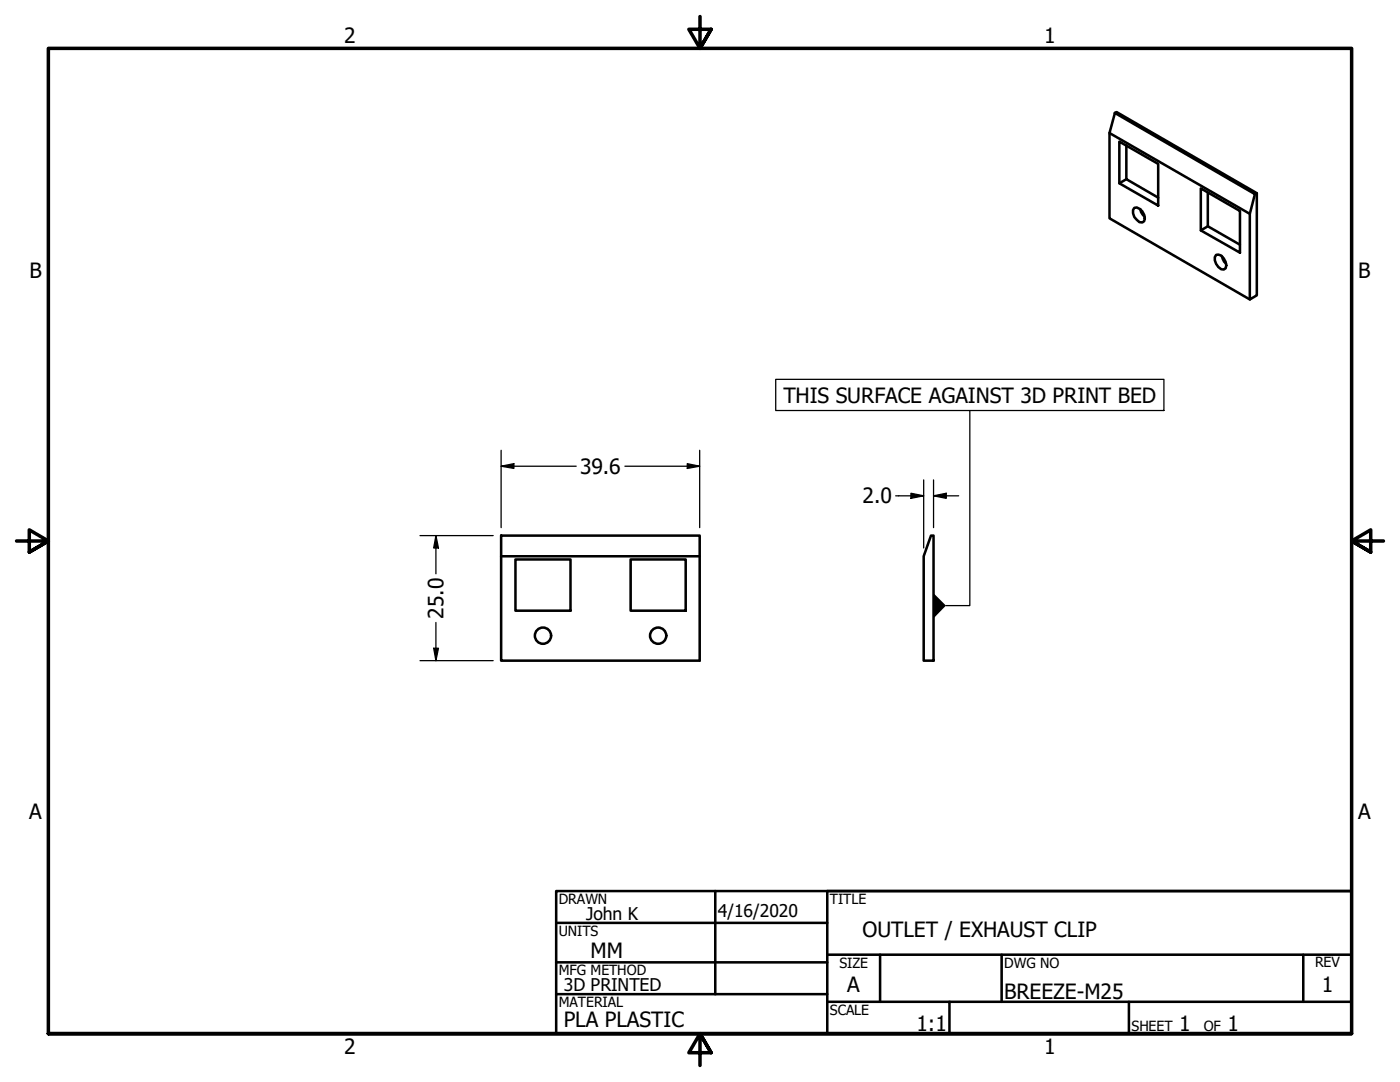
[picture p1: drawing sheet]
<svg xmlns="http://www.w3.org/2000/svg" width="279mm" height="216mm" viewBox="0 0 279 216" stroke-linecap="round" stroke-linejoin="round" font-family="sans-serif">
<!-- layer: Visible (ANSI) -->
<g fill="none" stroke="#000" stroke-width=".51">
<path d="M221.4 26.5v17.1l28 16.2M222.5 22.5l27.9 16.2-1 4-28-16.2zM222.5 22.5l.3-.1 28 16.1-.4 .2M223.4 28.3l7.7 4.4v8.3l-7.7-4.4zM224.8 29v6.8l6.3 3.6M224.8 35.8l-1.4 .8M239.6 37.6l7.9 4.5v8.3l-7.9-4.4zM241 38.4v6.7l6.5 3.7M250.8 38.5v20.4l-1.4 .9v-17.1M226.4 41.5a1.94 1.94 0 0 1 2.1 2.1l-.2 .5-.3 .3-.6-.1a2.14 2.14 0 0 1-1-2.8zM227.6 41.7l.1 .6 .7 .9M241 45.1l-1.4 .9"/>
<path d="M242.7 50.9l.4-.1a2.24 2.24 0 0 1 1.5 2.7l-.4 .3a2.06 2.06 0 0 1-1.5-2.9zM243.8 51.1l.5 1.1 .4 .4M100 106.9h39.6v4.1h-39.6zM100 111v20.8h39.6v-20.8M102.9 111.6h11v10.3h-11zM125.9 111.6h10.9v10.3h-10.9zM185.8 106.9h.5v24.9h-2v-20.8z"/>
<circle cx="108.4" cy="126.8" r="1.62"/>
<circle cx="131.3" cy="126.8" r="1.62"/>
</g>
<!-- layer: Border (ANSI) -->
<path d="M139.7 3.3v6.4l-2.2-3.9h4.4l-2.2 3.9 2.2-3.9M3.3 107.9h6.4l-3.9-2.2v4.5l3.9-2.3-3.9 2.3M276.1 107.9h-6.4l3.9-2.2v4.5l-3.9-2.3 3.9 2.3M9.7 206.2v-196.5h260v196.5h-260h260M141.9 210.1l-2.2-3.9 2.2 3.9h-4.4l2.2-3.9v6.4" fill="none" stroke="#000" stroke-width=".7"/>
<!-- layer: Title (ANSI) -->
<g fill="none" stroke="#000" stroke-width=".51">
<path d="M111 177.8h158.7v28.4h-158.7zM142.7 177.8v20.6M269.7 177.8h-104.6v28.4M111 184.1h54.1M111 192h54.1M111 198.4h54.1M165.1 190.5h104.6M165.1 199.9h104.6M175.6 190.5v9.4M189.5 199.9v6.3M199.9 190.5v9.4M225.3 199.9v6.3"/>
<path d="M260.1 190.5v9.4"/>
</g>
<!-- layer: Dimension (ANSI) -->
<g fill="none" stroke="#000" stroke-width=".25">
<path d="M100 93l2.6-.5v1zM100 93h15M100 89.9v15.4M124.7 93h14.9M137.2 92.5l2.4 .5-2.4 .5zM139.6 89.9v15.4M178.8 98.9h5.5M181.8 98.4l2.5 .5-2.5 .5zM184.3 95.8v13.5M186.3 98.9l2.5-.5v1zM186.3 98.9h5M186.3 95.8v9.5"/>
<path d="M83.8 106.9h14.6M87 106.9l.5 2.4h-.9zM87 106.9v7.6M83.8 131.8h14.6M86.6 129.3h.9l-.5 2.5zM87 124.2v7.6"/>
</g>
<g fill="#000">
<path d="M100 93l2.6-.5v1z" fill-rule="evenodd"/>
<path d="M137.2 92.5l2.4 .5-2.4 .5z" fill-rule="evenodd"/>
<path d="M181.8 98.4l2.5 .5-2.5 .5z" fill-rule="evenodd"/>
<path d="M186.3 98.9l2.5-.5v1z" fill-rule="evenodd"/>
<path d="M87 106.9l.5 2.4h-.9z" fill-rule="evenodd"/>
<path d="M86.6 129.3h.9l-.5 2.5z" fill-rule="evenodd"/>
</g>
<!-- layer: Symbol (ANSI) -->
<path d="M186.3 118.4l2.5 2.4-2.5 2.6z" fill-rule="evenodd" fill="#000"/>
<path d="M154.8 75.7h77.5v6.2h-77.5zM193.5 81.9v38.9h-4.7" fill="none" stroke="#000" stroke-width=".25"/>
<g font-size="4.2">
<text x="68.7" y="8.6">2</text>
<text x="208.4" y="8.6">1</text>
<text x="5.9" y="55.5">B</text>
<text x="271.1" y="55.5">B</text>
<text x="156.3" y="80.3">THIS SURFACE AGAINST 3D PRINT BED</text>
<text x="115.8" y="94.6">39.6</text>
<text x="172.1" y="100.5">2.0</text>
<text x="88.5" y="123.4" transform="rotate(-90 88.5 123.4)">25.0</text>
<text x="5.8" y="163.4">A</text>
<text x="271" y="163.4">A</text>
<text x="117.9" y="191.1">MM</text>
<text x="172.1" y="186.9">OUTLET / EXHAUST CLIP</text>
<text x="169.1" y="198">A</text>
<text x="263.8" y="198">1</text>
<text x="200.4" y="199.3">BREEZE-M25</text>
<text x="112.5" y="204.9">PLA PLASTIC</text>
<text x="182.9" y="205.7">1:1</text>
<text x="235.3" y="205.7">1</text>
<text x="245" y="205.7">1</text>
<text x="68.7" y="210.3">2</text>
<text x="208.4" y="210.3">1</text>
</g>
<g font-size="3.5">
<text x="117" y="183.6">John K</text>
<text x="143.3" y="183.1">4/16/2020</text>
<text x="112.5" y="197.7">3D PRINTED</text>
</g>
<g font-size="2.8">
<text x="111.5" y="180.3">DRAWN</text>
<text x="165.6" y="180.3">TITLE</text>
<text x="111.5" y="186.8">UNITS</text>
<text x="111.5" y="194.6">MFG METHOD</text>
<text x="167.5" y="193.1">SIZE</text>
<text x="200.4" y="193.1">DWG NO</text>
<text x="262.4" y="193">REV</text>
<text x="111.5" y="200.9">MATERIAL</text>
<text x="165.6" y="202.5">SCALE</text>
<text x="225.8" y="205.7">SHEET</text>
<text x="240.2" y="205.7">OF</text>
</g>
</svg>
